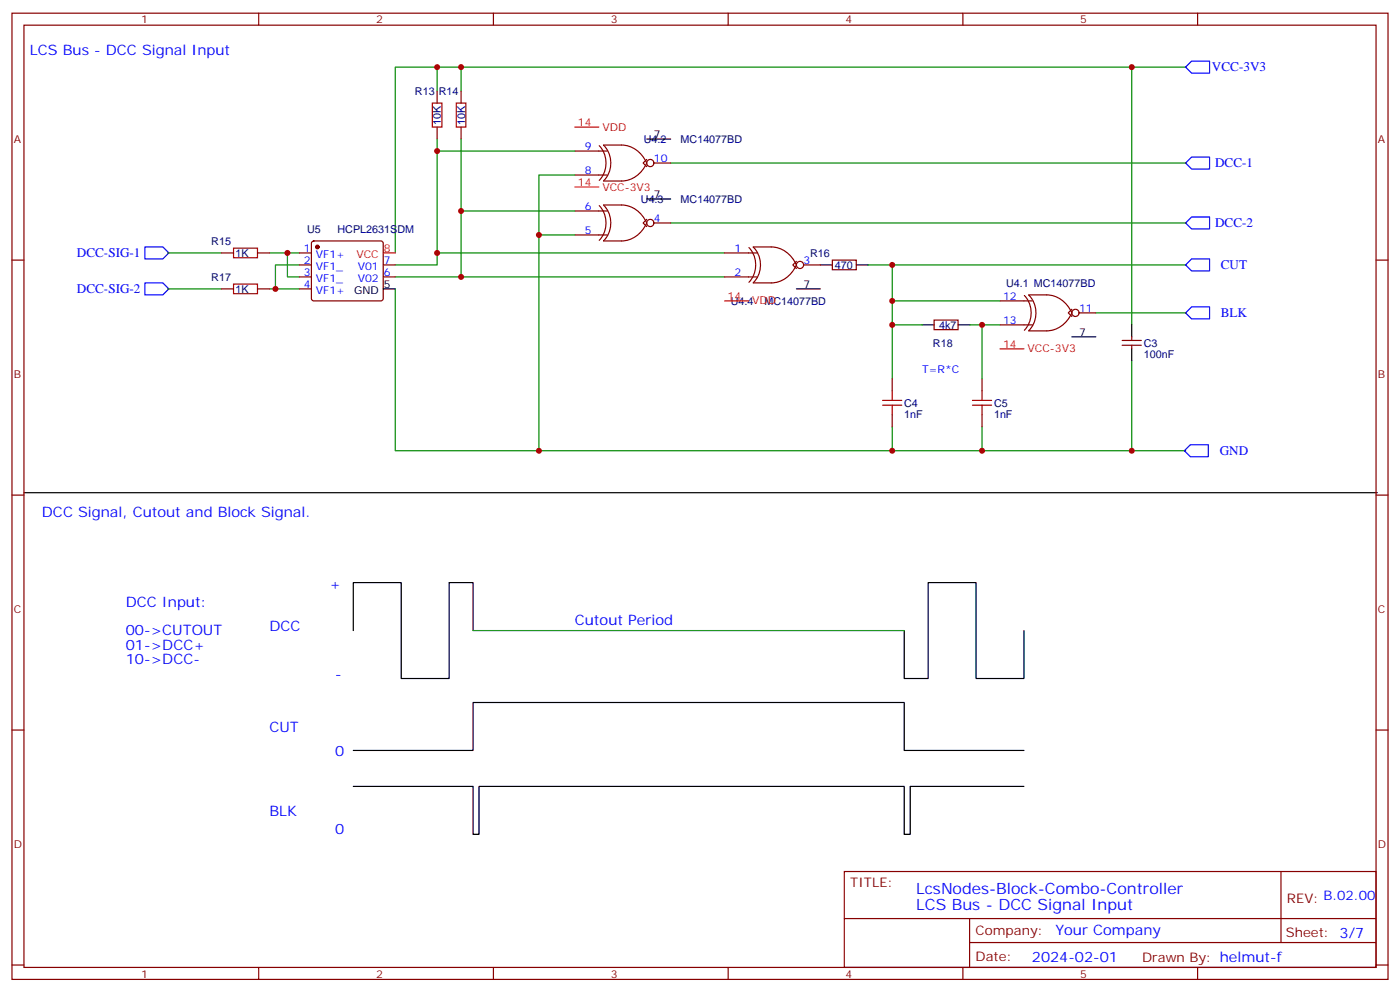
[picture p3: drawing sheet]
<svg xmlns="http://www.w3.org/2000/svg" width="412mm" height="292mm" viewBox="0 0 412 292" stroke-linecap="round" stroke-linejoin="round" font-family="sans-serif">
<g fill="none" stroke="#008700" stroke-width=".35">
<path d="M128.8 19.8v7M135.8 19.8v7M333.4 19.8v75.8M349.2 19.8h-232.8v54.6M128.8 40.9v33.5M128.8 44.4h40.5M135.8 40.9v40.6M169.3 51.5h-10.6v81.1M197.6 48h151.6M49.4 74.4h15.9M79.4 74.4h8.8M84.7 74.4v7.1h3.5"/>
<path d="M88.2 78h-7.1v7M135.8 62.1h33.5M158.7 69.1h10.6M197.6 65.6h151.6M213.4 74.4h-84.6v3.6h-12.4M255.8 78h7v33.5M262.8 78h86.4M49.4 85h15.9M79.4 85h8.8M116.4 85v47.6h232.8M116.4 81.5h97M262.8 95.6h8.8"/>
<path d="M262.8 88.5h31.8M285.8 95.6h3.5M294.6 95.6h-5.3v15.9M322.8 92.1h26.4M333.4 106.2v26.4M262.8 125.6v7M289.3 125.6v7M139.3 185.6h127"/>
</g>
<path d="M127.4 30.3h2.8v7.1h-2.8zM134.4 30.3h2.8v7.1h-2.8zM68.8 73h7v2.8h-7zM68.8 83.6h7v2.8h-7zM260 119.2h5.6M260 117.8h5.6M262.8 115v2.8M262.8 119.2v2.9M286.5 119.2h5.6M286.5 117.8h5.6M289.3 115v2.8M289.3 119.2v2.9" fill="none" stroke="#a10000" stroke-width=".35"/>
<g fill="none" stroke="#870000" stroke-width=".35">
<path d="M3.5 3.9h405.4v284.3h-405.4zM7.1 7.4h398.2v277.3h-398.2zM76.2 3.9v3.5M145.3 3.9v3.5M214.5 3.9v3.5M283.6 3.9v3.5M352.8 3.9v3.5M128.8 26.8v3.5M128.8 37.4v3.5M135.8 26.8v3.5M135.8 37.4v3.5M169.3 51.5h9.6"/>
<path d="M169.3 44.4h9.6M176.5 42.9a7.5 7.5 0 0 1 0 10.2M190.5 46.9l-1.1 1.1 1.1 1M190.5 48a8.4 8.4 0 0 0-7.4-5.3h-5.3a7.5 7.5 0 0 1 0 10.5l5.3 .1a8.4 8.4 0 0 0 7.4-5.3M192.6 48h5M3.5 76.6h3.6M65.3 74.4h3.5M75.8 74.4h3.6M88.2 74.4h3.5M88.2 78h3.5M92 71.1l.4-.2h19.8l.5 .2 .2 .5v16.2l-.2 .5-.5 .2h-19.8l-.5-.2-.2-.5v-16.2zM112.9 78h3.5"/>
<path d="M169.3 69.1h9.6M169.3 62.1h9.6M176.5 60.5a7.5 7.5 0 0 1 0 10.2M177.8 60.4a7.5 7.5 0 0 1 0 10.5M177.8 60.3h5.3a8.4 8.4 0 0 1 7.4 5.3 8.4 8.4 0 0 1-7.4 5.3h-5.3M190.5 64.6l-1.1 1 1.1 1.1M192.6 65.6h5M213.4 74.4h9.6M220.6 72.9a7.5 7.5 0 0 1 0 10.2M234.6 76.9l-1.1 1.1 1.1 1M236.7 78h5M245.2 76.6h7v2.8h-7z"/>
<path d="M405.3 76.6h3.6M65.3 85h3.5M75.8 85h3.6M88.2 81.5h3.5M88.2 85h3.5M112.9 81.5h3.5M213.4 81.5h9.6M221.9 83.2a7.5 7.5 0 0 0 0-10.5h5.3a8.4 8.4 0 0 1 7.4 5.3 8.4 8.4 0 0 1-7.4 5.3h-5.3M275.2 94.2h7v2.8h-7zM294.6 88.5h9.5M294.6 95.6h9.5M301.7 87a7.5 7.5 0 0 1 0 10.2"/>
<path d="M303 86.8h5.3a8.4 8.4 0 0 1 7.4 5.3 8.4 8.4 0 0 1-7.4 5.3l-5.3-.1a7.5 7.5 0 0 0 0-10.5M315.7 91l-1 1.1 1 1M317.9 92.1h4.9M333.4 99.1v1.1M262.8 111.5v3.5M289.3 111.5v3.5M330.6 101.6h5.6M330.6 100.2h5.6M333.4 101.6v1.1M262.8 122.1v3.5M289.3 122.1v3.5M3.5 145.7h3.6"/>
<path d="M405.3 145.7h3.6M3.5 214.8h3.6M405.3 214.8h3.6M248.7 256.5h156.6v28.2h-156.6zM377.3 256.5v20.9M248.7 270.3h156.5M285.6 277.4h119.6M285.6 270.3v14.1M3.5 284h3.6M76.2 284.7v3.5M145.3 284.7v3.5M214.5 284.7v3.5"/>
<path d="M283.6 284.7v3.5M352.8 284.7v3.5M405.3 284h3.6"/>
<circle cx="191.6" cy="48" r="1.06"/>
<circle cx="191.6" cy="65.6" r="1.06"/>
<circle cx="235.7" cy="78" r="1.06"/>
<circle cx="316.8" cy="92.1" r="1.06"/>
</g>
<circle cx="93.5" cy="72.7" r=".53" fill="#870000" stroke="#870000" stroke-width=".35"/>
<g fill="none" stroke="#000" stroke-width=".35">
<path d="M190.5 58.6h7.1M190.5 40.9h7.1M241.7 78h3.5M252.2 78h3.6M112.9 85h3.5M234.6 85h7.1M271.6 95.6h3.6M282.2 95.6h3.6M315.7 99.1h7.1M333.4 95.6v3.5M333.4 102.7v3.5M7.1 145h398.6"/>
<path d="M104.1 185.6v-14.2h14.1v28.3h14.1v-28.3h7v14.2M266.3 185.6v14.1h7.1v-28.3h14.1v28.3h14.1v-14.1M104.1 231.4h35.2v14.1h1.8v-14.1h125.2v14.1h1.8v-14.1h33.5M104.1 220.8h35.2v-14.1h127v14.1h35.3"/>
</g>
<path d="M169.3 37.4h7.1M169.3 55h7.1M112.9 74.4h3.5M213.4 88.5h7.1M294.6 102.7h7" fill="none" stroke="#f00" stroke-width=".35"/>
<path d="M349.2 19.8l1.8-1.8h5.3v3.5h-5.3zM349.2 48l1.8-1.8h5.3v3.5h-5.3zM42.7 72.7h5.3l1.7 1.7-1.7 1.8h-5.3zM349.2 78l1.8-1.8h5.3v3.5h-5.3zM349.2 65.6l1.8-1.7h5.3v3.5h-5.3zM42.7 83.3h5.3l1.7 1.7-1.7 1.8h-5.3zM349.2 92.1l1.8-1.8h5.3v3.5h-5.3zM350.7 130.9h5.3v3.5h-5.3l-1.8-1.8z" fill="none" stroke="#00f" stroke-width=".35"/>
<g fill="#c00">
<circle cx="135.8" cy="81.5" r=".88"/>
<circle cx="128.8" cy="74.4" r=".88"/>
<circle cx="84.7" cy="74.4" r=".88"/>
<circle cx="81.1" cy="85" r=".88"/>
<circle cx="262.8" cy="132.6" r=".88"/>
<circle cx="289.3" cy="132.6" r=".88"/>
<circle cx="289.3" cy="95.6" r=".88"/>
<circle cx="333.4" cy="132.6" r=".88"/>
<circle cx="262.8" cy="78" r=".88"/>
<circle cx="262.8" cy="95.6" r=".88"/>
<circle cx="262.8" cy="88.5" r=".88"/>
<circle cx="128.8" cy="19.8" r=".88"/>
<circle cx="135.8" cy="19.8" r=".88"/>
<circle cx="128.8" cy="44.4" r=".88"/>
<circle cx="135.8" cy="62.1" r=".88"/>
<circle cx="158.8" cy="132.6" r=".88"/>
<circle cx="158.8" cy="69.1" r=".88"/>
<circle cx="333.4" cy="19.8" r=".88"/>
</g>
<g font-size="4.6" fill="#00f">
<text x="269.9" y="263.2">LcsNodes-Block-Combo-Controller</text>
<text x="269.9" y="267.8">LCS Bus - DCC Signal Input</text>
</g>
<g font-size="4.2" fill="#00f">
<text x="8.8" y="16.2">LCS Bus - DCC Signal Input</text>
<text x="12.3" y="152">DCC Signal, Cutout and Block Signal.</text>
<text x="97" y="173.2">+</text>
<text x="37" y="178.5">DCC Input:</text>
<text x="79.4" y="185.6">DCC</text>
<text x="169.3" y="183.8">Cutout Period</text>
<text x="37" y="187">00-&gt;CUTOUT</text>
<text x="37" y="191.2">01-&gt;DCC+</text>
<text x="37" y="195.4">10-&gt;DCC-</text>
<text x="98.8" y="199.7">-</text>
<text x="79.4" y="215.5">CUT</text>
<text x="98.8" y="222.6">0</text>
<text x="79.4" y="240.2">BLK</text>
<text x="98.8" y="245.5">0</text>
<text x="310.9" y="275.3">Your Company</text>
<text x="304" y="283.1">2024-02-01</text>
</g>
<g font-size="3.9" fill="#00f">
<text x="357" y="21">VCC-3V3</text>
<text x="357.9" y="49.2">DCC-1</text>
<text x="357.9" y="66.9">DCC-2</text>
<text x="22.7" y="75.7">DCC-SIG-1</text>
<text x="359.6" y="79.2">CUT</text>
<text x="22.7" y="86.3">DCC-SIG-2</text>
<text x="359.6" y="93.3">BLK</text>
<text x="359.3" y="134">GND</text>
</g>
<g font-size="3.9" fill="#800">
<text x="250.5" y="261.1">TITLE:</text>
<text x="379.1" y="265.7">REV: B.02.00</text>
<text x="287.4" y="275.3">Company:</text>
<text x="378.7" y="275.9">Sheet: 3/7</text>
<text x="287.4" y="282.9">Date:</text>
<text x="336.4" y="283">Drawn By: helmut-f</text>
</g>
<g font-size="3.2" fill="#800">
<text x="41.6" y="6.9">1</text>
<text x="110.8" y="6.9">2</text>
<text x="179.9" y="6.9">3</text>
<text x="249.1" y="6.9">4</text>
<text x="318.2" y="6.9">5</text>
<text x="4.1" y="42">A</text>
<text x="405.9" y="42">A</text>
<text x="4.1" y="111.1">B</text>
<text x="405.9" y="111.1">B</text>
<text x="4.1" y="180.3">C</text>
<text x="405.9" y="180.3">C</text>
<text x="4.1" y="249.4">D</text>
<text x="405.9" y="249.4">D</text>
<text x="41.6" y="287.7">1</text>
<text x="110.8" y="287.7">2</text>
<text x="179.9" y="287.7">3</text>
<text x="249.1" y="287.7">4</text>
<text x="318.2" y="287.7">5</text>
</g>
<g font-size="3.2" fill="#000080">
<text x="122.2" y="28">R13</text>
<text x="129.3" y="28">R14</text>
<text x="129.9" y="36.8" transform="rotate(-90 129.9 36.8)">10K</text>
<text x="137" y="36.8" transform="rotate(-90 137 36.8)">10K</text>
<text x="189.6" y="42">U4.2</text>
<text x="200.5" y="42">MC14077BD</text>
<text x="188.8" y="59.8">U4.3</text>
<text x="200.5" y="59.7">MC14077BD</text>
<text x="90.5" y="68.5">U5</text>
<text x="99.4" y="68.5">HCPL2631SDM</text>
<text x="62.2" y="72.1">R15</text>
<text x="69.4" y="75.6">1K</text>
<text x="238.6" y="75.6">R16</text>
<text x="62.2" y="82.6">R17</text>
<text x="246" y="79.2">470</text>
<text x="69.4" y="86.1">1K</text>
<text x="215.2" y="89.8">U4.4VDD</text>
<text x="225.2" y="89.8">MC14077BD</text>
<text x="296.4" y="84.5">U4.1 MC14077BD</text>
<text x="276.7" y="96.7">4k7</text>
<text x="274.8" y="102.1">R18</text>
<text x="336.9" y="105.3">100nF</text>
<text x="336.9" y="102">C3</text>
<text x="266.3" y="119.7">C4</text>
<text x="292.8" y="119.7">C5</text>
<text x="266.3" y="122.9">1nF</text>
<text x="292.8" y="122.9">1nF</text>
</g>
<g font-size="3.2" fill="#f00">
<text x="170.2" y="37">14</text>
<text x="177.4" y="38.5">VDD</text>
<text x="170.2" y="54.7">14</text>
<text x="177.4" y="56.1">VCC-3V3</text>
<text x="105" y="75.8">VCC</text>
<text x="113.1" y="74.1">8</text>
<text x="214.3" y="88.2">14</text>
<text x="295.5" y="102.3">14</text>
<text x="302.7" y="103.7">VCC-3V3</text>
</g>
<g font-size="3.2">
<text x="192.6" y="40.6">7</text>
<text x="192.6" y="58.2">7</text>
<text x="104.3" y="86.4">GND</text>
<text x="113.1" y="84.7">5</text>
<text x="236.7" y="84.7">7</text>
<text x="317.9" y="98.8">7</text>
</g>
<g font-size="3.2" fill="#00f">
<text x="172.3" y="44.1">9</text>
<text x="192.6" y="47.6">10</text>
<text x="172.3" y="51.2">8</text>
<text x="172.3" y="61.7">6</text>
<text x="192.6" y="65.3">4</text>
<text x="172.3" y="68.8">5</text>
<text x="89.5" y="74.1">1</text>
<text x="89.5" y="77.6">2</text>
<text x="93" y="75.8">VF1+</text>
<text x="113.1" y="77.6">7</text>
<text x="216.4" y="74.1">1</text>
<text x="236.7" y="77.6">3</text>
<text x="89.5" y="81.1">3</text>
<text x="93" y="79.4">VF1_</text>
<text x="93" y="82.9">VF1_</text>
<text x="105.4" y="82.9">V02</text>
<text x="105.4" y="79.4">V01</text>
<text x="113.1" y="81.1">6</text>
<text x="216.4" y="81.1">2</text>
<text x="89.5" y="84.7">4</text>
<text x="93" y="86.4">VF1+</text>
<text x="295.5" y="88.2">12</text>
<text x="295.5" y="95.2">13</text>
<text x="317.9" y="91.7">11</text>
<text x="271.6" y="109.7">T=R*C</text>
</g>
</svg>
